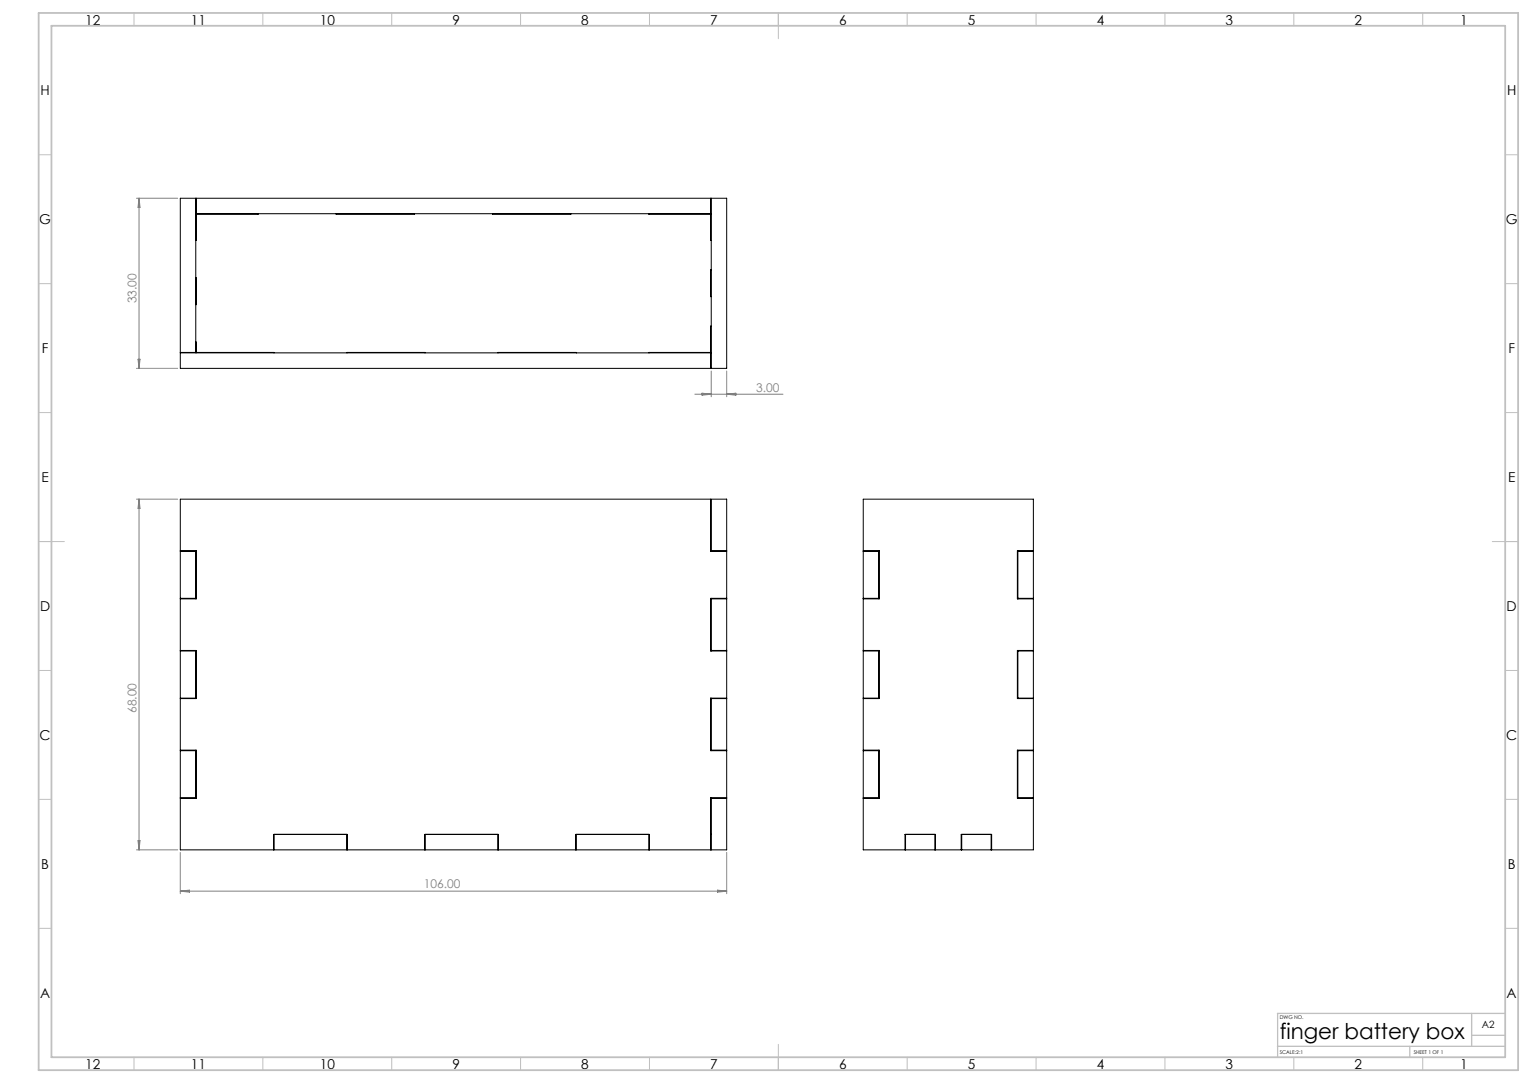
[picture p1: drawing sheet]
<svg xmlns="http://www.w3.org/2000/svg" width="594mm" height="420mm" viewBox="0 0 594 420" stroke-linecap="round" stroke-linejoin="round" font-family="sans-serif">
<g fill="none" stroke="#000" stroke-width=".39">
<path d="M70 76.9h211.9v66h-211.9zM76 76.9v60M76.1 76.9v6M275.7 76.9v6M275.9 76.9v66M76 82.9h199.9M100.2 82.9l-24.1 .2-.1 10.2M130.4 82.9h30.4M191.1 82.9h30.4M251.7 82.9l24 .2v10.2h.2M76 107.8v10.4M275.9 104.7h-.2v10.4h.2"/>
<path d="M70 136.7h6M70 136.9h205.9M76 132.7l.1 4 30.2 .2M134.5 136.9h30.5M193.1 136.9h30.5M275.7 136.9v6M275.9 126.5h-.2v10.2l-24 .2M334.9 193.6h66v136h-66zM70 213.8h6.1M70 213.6h6.1v18.7h-6.1M76 213.6v18.7M275.9 213.8v-20.2h6v136h-211.9v-136h205.7v20.2h6.2"/>
<path d="M275.9 213.6h6M334.9 213.8h6.2M334.9 213.6h6.2v18.7h-6.2M340.9 213.6v18.7M394.9 213.8h6M394.9 213.6v18.7M400.9 213.6h-6.2v18.7h6.2M70 232h6.1M275.9 232.3h6M275.9 232v20.5M281.9 232h-6.2v20.5h6.2M334.9 232h6.2"/>
<path d="M394.9 232h6M70 252.5h6.1M70 252.3h6.1v18.6h-6.1M76 252.3v18.6M275.9 252.3h6M334.9 252.5h6.2M334.9 252.3h6.2v18.6h-6.2M340.9 252.3v18.6M394.9 252.5h6M394.9 252.3v18.6M400.9 252.3h-6.2v18.6h6.2M70 270.7h6.1"/>
<path d="M275.9 270.9h6M275.9 270.7v20.4M281.9 270.7h-6.2v20.4h6.2M334.9 270.7h6.2M394.9 270.7h6M70 291.1h6.1M70 290.9h6.1v18.7h-6.1M76 290.9v18.7M275.9 290.9h6M334.9 291.1h6.2M334.9 290.9h6.2v18.7h-6.2M340.9 290.9v18.7"/>
<path d="M394.9 291.1h6M394.9 290.9v18.7M400.9 290.9h-6.2v18.7h6.2M70 309.4h6.1M275.9 309.6h6M275.9 309.4v20.2M281.9 309.4h-6.2v20.2M334.9 309.4h6.2M394.9 309.4h6M106.2 329.6v-6h28.5v6M106.3 323.6v6M134.5 323.6v6"/>
<path d="M164.7 329.6v-6h28.7v6M165 323.6v6M193.1 323.6v6M223.3 329.6v-6h28.7v6M223.6 323.6v6M251.7 323.6v6M275.7 323.6h.2M351.1 329.6v-6h11.8v6M351.3 323.6v6M362.7 323.6v6M372.9 329.6v-6h11.8v6M373.1 323.6v6"/>
<path d="M384.5 323.6v6"/>
</g>
<g fill="none" stroke="#808080" stroke-width=".39">
<path d="M53 76.9h15.9M53.9 76.9v66M53.9 76.9l.4 3.5h-.7zM53.6 139.3h.7l-.4 3.6zM53 142.9h15.9M269.6 152.9h34.2M272.4 152.5l3.5 .4-3.5 .4zM275.9 143.9v10M281.9 143.9v10M281.9 152.9l3.6-.4v.8zM53 193.6h15.9M53.9 193.6v136"/>
<path d="M53.9 193.6l.4 3.5h-.7zM53 329.6h15.9M53.6 326h.7l-.4 3.6zM70 330.6v16M281.9 330.6v16M70 345.6h211.9M70 345.6l3.5-.4v.8zM278.4 345.2l3.5 .4-3.5 .4z"/>
</g>
<g fill="none" stroke="#c0c0c0" stroke-width=".39">
<path d="M52 5v5M102 5v5M152 5v5M202 5v5M252 5v5M302 5v10M352 5v5M402 5v5M452 5v5M502 5v5M552 5v5M15 60h5"/>
<path d="M584 60h5M15 110h5M584 110h5M15 160h5M584 160h5M15 210h10M579 210h10M15 260h5M584 260h5M15 310h5M584 310h5M15 360h5"/>
<path d="M584 360h5M52 410v5M102 410v5M152 410v5M202 410v5M252 410v5M302 405v10M352 410v5M402 410v5M452 410v5M502 410v5M552 410v5"/>
</g>
<path d="M571 393v12.8M584 393h-88.3v17M495.6 405.8h88.4M547 405.8v4.2M571 401.5h13" fill="none" stroke="#c0c0c0" stroke-width=".5"/>
<path d="M15 5h574v410h-574zM20 10h564v400h-564z" fill="none" stroke="#c0c0c0" stroke-width=".7"/>
<text font-size="8.5" x="496.5" y="403">finger battery box</text>
<g font-size="5.3">
<text x="33.1" y="9.5">12</text>
<text x="74.1" y="9.5">11</text>
<text x="124.1" y="9.5">10</text>
<text x="175.5" y="9.5">9</text>
<text x="225.5" y="9.5">8</text>
<text x="275.5" y="9.5">7</text>
<text x="325.5" y="9.5">6</text>
<text x="375.5" y="9.5">5</text>
<text x="425.5" y="9.5">4</text>
<text x="475.5" y="9.5">3</text>
<text x="525.5" y="9.5">2</text>
<text x="566.5" y="9.5">1</text>
<text x="15.7" y="37">H</text>
<text x="584.7" y="37">H</text>
<text x="15.2" y="87">G</text>
<text x="584.2" y="87">G</text>
<text x="16.2" y="137">F</text>
<text x="585.2" y="137">F</text>
<text x="16.1" y="187">E</text>
<text x="585.1" y="187">E</text>
<text x="15.5" y="237">D</text>
<text x="584.5" y="237">D</text>
<text x="15.4" y="287">C</text>
<text x="584.4" y="287">C</text>
<text x="16" y="337">B</text>
<text x="585" y="337">B</text>
<text x="15.5" y="387">A</text>
<text x="584.5" y="387">A</text>
<text x="33.1" y="414.5">12</text>
<text x="74.1" y="414.5">11</text>
<text x="124.1" y="414.5">10</text>
<text x="175.5" y="414.5">9</text>
<text x="225.5" y="414.5">8</text>
<text x="275.5" y="414.5">7</text>
<text x="325.5" y="414.5">6</text>
<text x="375.5" y="414.5">5</text>
<text x="425.5" y="414.5">4</text>
<text x="475.5" y="414.5">3</text>
<text x="525.5" y="414.5">2</text>
<text x="566.5" y="414.5">1</text>
</g>
<g font-size="4.7" fill="#808080">
<text x="52.9" y="117.7" transform="rotate(-90 52.9 117.7)">33.00</text>
<text x="293.4" y="151.8">3.00</text>
<text x="52.9" y="276.5" transform="rotate(-90 52.9 276.5)">68.00</text>
<text x="164.5" y="344.6">106.00</text>
</g>
<text font-size="3.9" x="574.9" y="398.5">A2</text>
<g font-size="2">
<text x="496.5" y="395.2">DWG NO.</text>
<text x="496.5" y="408.6">SCALE:2:1</text>
<text x="548.5" y="408.6">SHEET 1 OF 1</text>
</g>
</svg>
